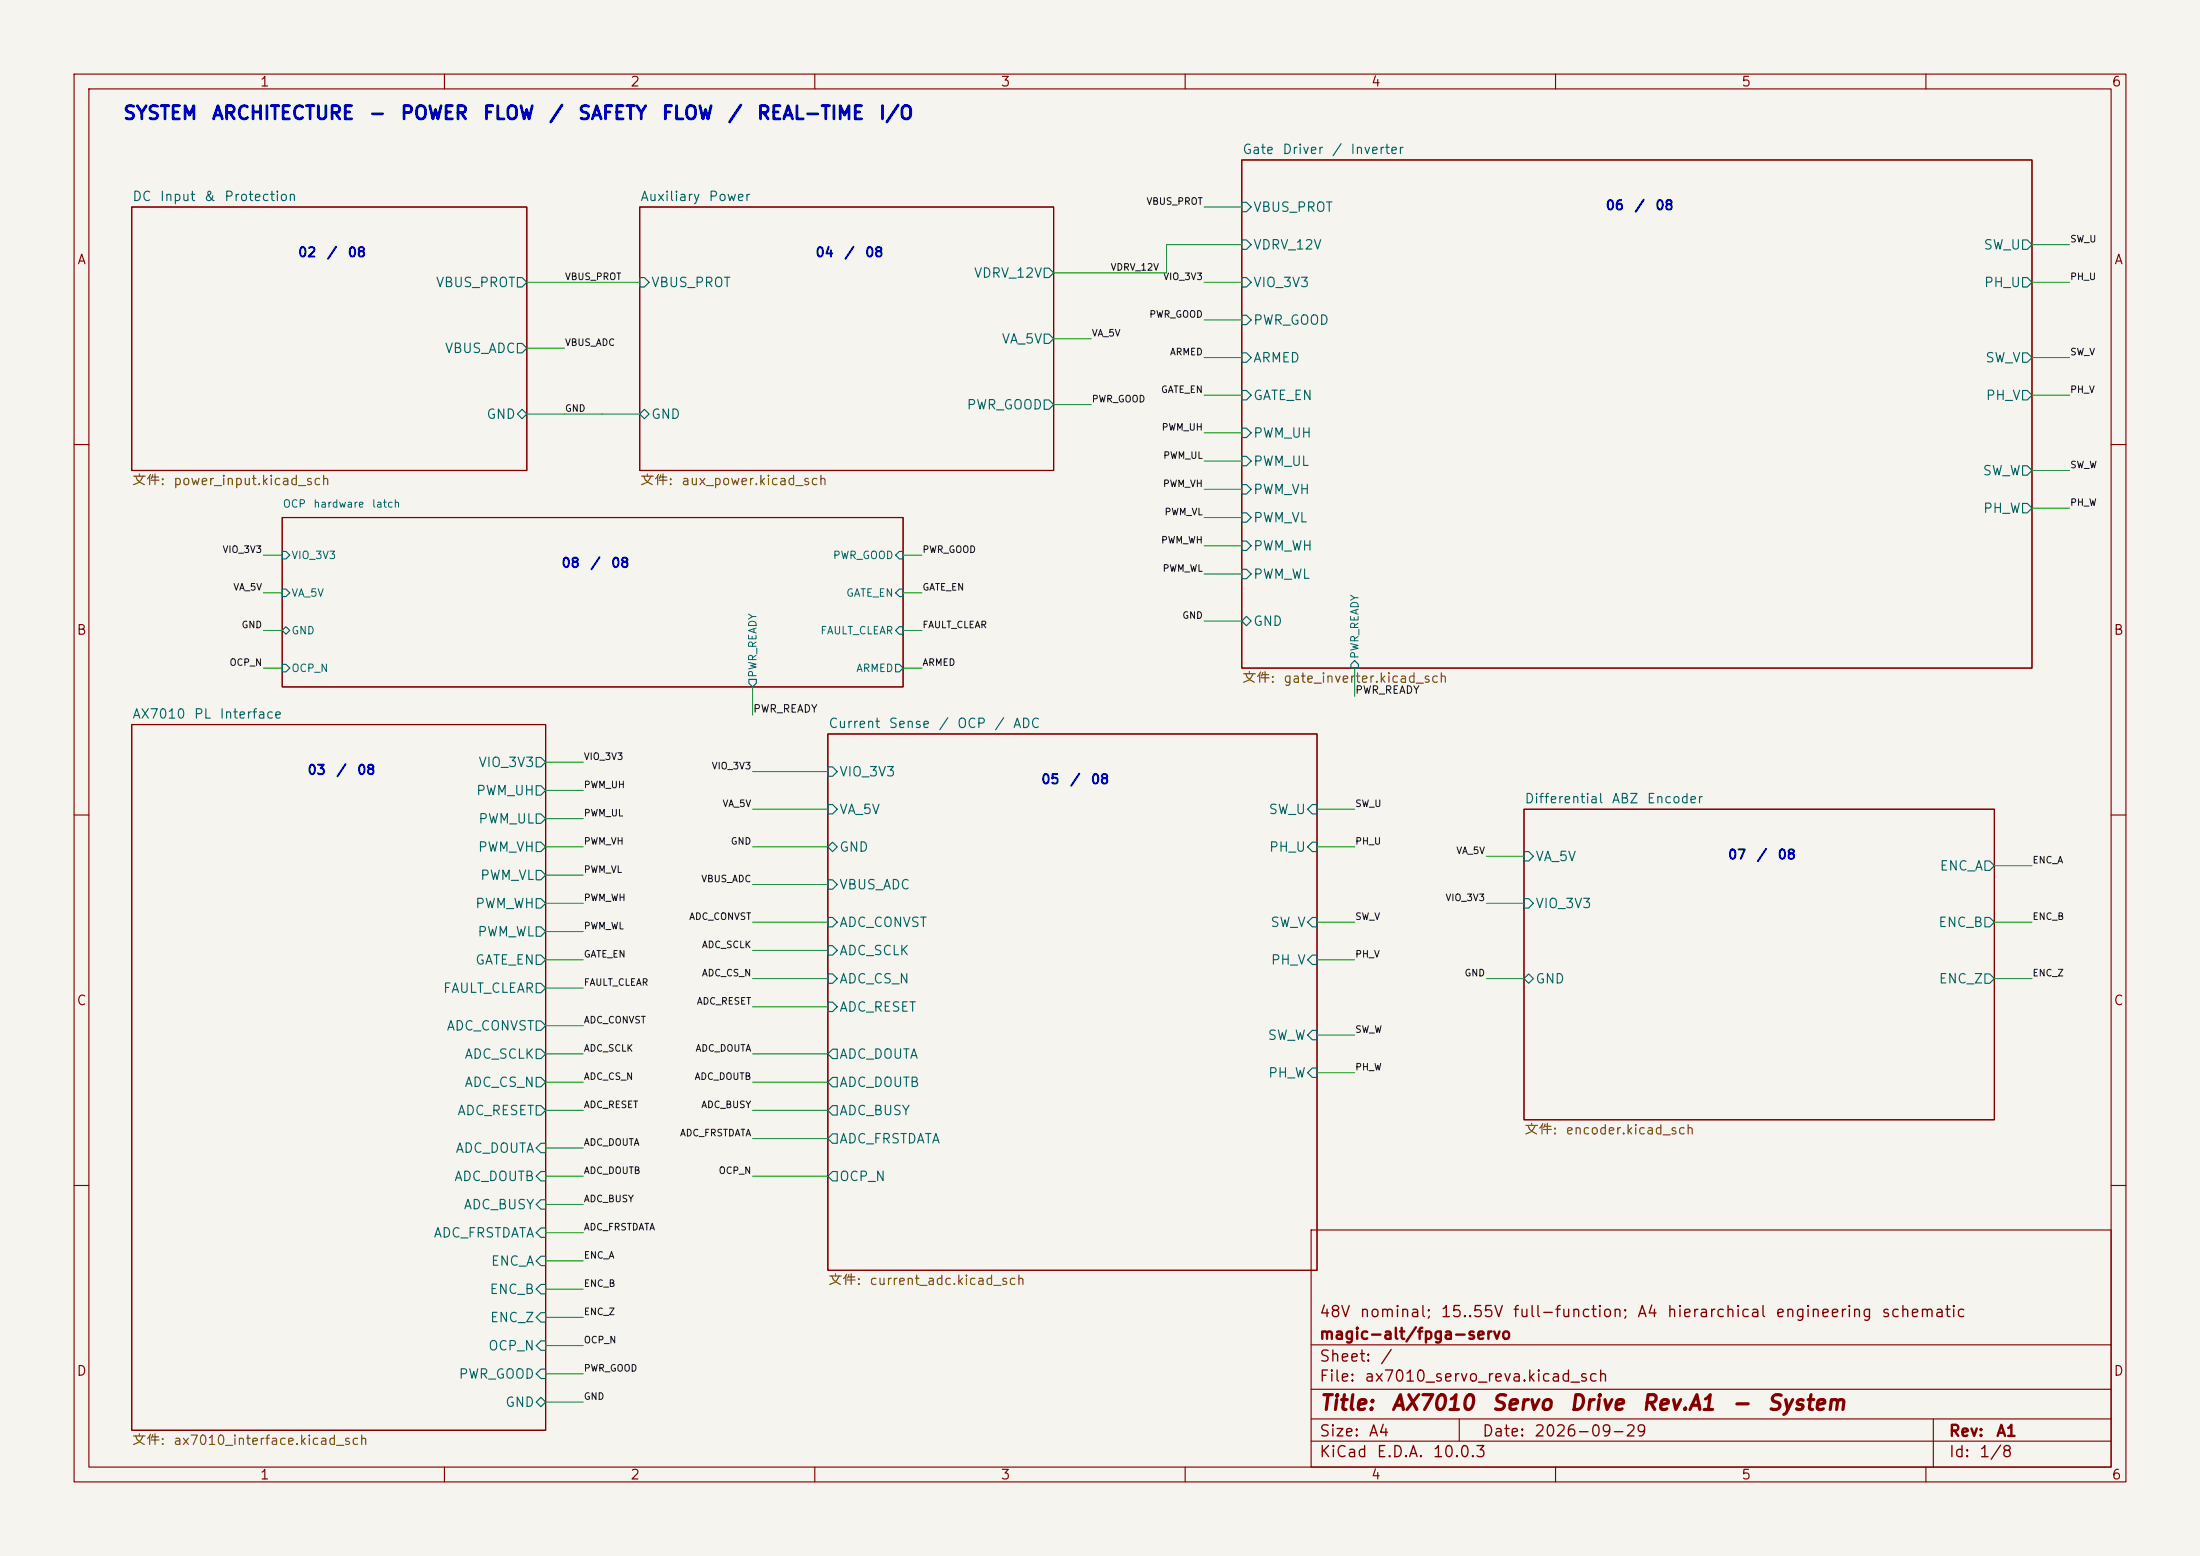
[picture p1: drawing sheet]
(kicad_sch
 (version 20260306)
 (generator "eeschema")
 (generator_version "10.0")
 (paper "A4")
 (title_block
  (title "AX7010 Servo Drive Rev.A1 - System")
  (date "2026-09-29")
  (rev "A1")
  (company "magic-alt/fpga-servo")
  (comment 1 "48V nominal; 15..55V full-function; A4 hierarchical engineering schematic"))
 (lib_symbols)
 (text "SYSTEM ARCHITECTURE - POWER FLOW / SAFETY FLOW / REAL-TIME I/O"
  (exclude_from_sim no)
  (at 16.51 16.51 0)
  (effects (font (size 1.778 1.778) (thickness 0.3556)
    (bold yes)) (justify left bottom)))

 (wire
  (pts (xy 111.76 158.75) (xy 101.6 158.75))
  (stroke (width 0) (type default)))
 (wire
  (pts (xy 73.66 170.18) (xy 78.74 170.18))
  (stroke (width 0) (type default)))
 (wire
  (pts (xy 73.66 149.86) (xy 78.74 149.86))
  (stroke (width 0) (type default)))
 (wire
  (pts (xy 167.64 66.04) (xy 162.56 66.04))
  (stroke (width 0) (type default)))
 (wire
  (pts (xy 111.76 146.05) (xy 101.6 146.05))
  (stroke (width 0) (type default)))
 (wire
  (pts (xy 73.66 181.61) (xy 78.74 181.61))
  (stroke (width 0) (type default)))
 (wire
  (pts (xy 269.24 116.84) (xy 274.32 116.84))
  (stroke (width 0) (type default)))
 (wire
  (pts (xy 177.8 144.78) (xy 182.88 144.78))
  (stroke (width 0) (type default)))
 (wire
  (pts (xy 73.66 166.37) (xy 78.74 166.37))
  (stroke (width 0) (type default)))
 (wire
  (pts (xy 73.66 158.75) (xy 78.74 158.75))
  (stroke (width 0) (type default)))
 (wire
  (pts (xy 269.24 132.08) (xy 274.32 132.08))
  (stroke (width 0) (type default)))
 (wire
  (pts (xy 71.12 38.1) (xy 86.36 38.1))
  (stroke (width 0) (type default)))
 (wire
  (pts (xy 111.76 128.27) (xy 101.6 128.27))
  (stroke (width 0) (type default)))
 (wire
  (pts (xy 111.76 124.46) (xy 101.6 124.46))
  (stroke (width 0) (type default)))
 (wire
  (pts (xy 167.64 38.1) (xy 162.56 38.1))
  (stroke (width 0) (type default)))
 (wire
  (pts (xy 167.64 53.34) (xy 162.56 53.34))
  (stroke (width 0) (type default)))
 (wire
  (pts (xy 274.32 53.34) (xy 279.4 53.34))
  (stroke (width 0) (type default)))
 (wire
  (pts (xy 205.74 115.57) (xy 200.66 115.57))
  (stroke (width 0) (type default)))
 (wire
  (pts (xy 73.66 125.73) (xy 78.74 125.73))
  (stroke (width 0) (type default)))
 (wire
  (pts (xy 71.12 55.88) (xy 76.2 55.88))
  (stroke (width 0) (type default)))
 (wire
  (pts (xy 111.76 135.89) (xy 101.6 135.89))
  (stroke (width 0) (type default)))
 (wire
  (pts (xy 71.12 46.99) (xy 76.2 46.99))
  (stroke (width 0) (type default)))
 (wire
  (pts (xy 274.32 68.58) (xy 279.4 68.58))
  (stroke (width 0) (type default)))
 (wire
  (pts (xy 157.48 33.02) (xy 167.64 33.02))
  (stroke (width 0) (type default)))
 (wire
  (pts (xy 167.64 27.94) (xy 162.56 27.94))
  (stroke (width 0) (type default)))
 (wire
  (pts (xy 73.66 162.56) (xy 78.74 162.56))
  (stroke (width 0) (type default)))
 (wire
  (pts (xy 111.76 132.08) (xy 101.6 132.08))
  (stroke (width 0) (type default)))
 (wire
  (pts (xy 167.64 77.47) (xy 162.56 77.47))
  (stroke (width 0) (type default)))
 (wire
  (pts (xy 167.64 83.82) (xy 162.56 83.82))
  (stroke (width 0) (type default)))
 (wire
  (pts (xy 274.32 38.1) (xy 279.4 38.1))
  (stroke (width 0) (type default)))
 (wire
  (pts (xy 177.8 139.7) (xy 182.88 139.7))
  (stroke (width 0) (type default)))
 (wire
  (pts (xy 167.64 48.26) (xy 162.56 48.26))
  (stroke (width 0) (type default)))
 (wire
  (pts (xy 167.64 62.23) (xy 162.56 62.23))
  (stroke (width 0) (type default)))
 (wire
  (pts (xy 111.76 142.24) (xy 101.6 142.24))
  (stroke (width 0) (type default)))
 (wire
  (pts (xy 177.8 124.46) (xy 182.88 124.46))
  (stroke (width 0) (type default)))
 (wire
  (pts (xy 111.76 109.22) (xy 101.6 109.22))
  (stroke (width 0) (type default)))
 (wire
  (pts (xy 142.24 36.83) (xy 157.48 36.83))
  (stroke (width 0) (type default)))
 (wire
  (pts (xy 167.64 73.66) (xy 162.56 73.66))
  (stroke (width 0) (type default)))
 (wire
  (pts (xy 274.32 48.26) (xy 279.4 48.26))
  (stroke (width 0) (type default)))
 (wire
  (pts (xy 167.64 43.18) (xy 162.56 43.18))
  (stroke (width 0) (type default)))
 (wire
  (pts (xy 73.66 129.54) (xy 78.74 129.54))
  (stroke (width 0) (type default)))
 (wire
  (pts (xy 73.66 173.99) (xy 78.74 173.99))
  (stroke (width 0) (type default)))
 (wire
  (pts (xy 73.66 177.8) (xy 78.74 177.8))
  (stroke (width 0) (type default)))
 (wire
  (pts (xy 73.66 121.92) (xy 78.74 121.92))
  (stroke (width 0) (type default)))
 (wire
  (pts (xy 111.76 104.14) (xy 101.6 104.14))
  (stroke (width 0) (type default)))
 (wire
  (pts (xy 73.66 142.24) (xy 78.74 142.24))
  (stroke (width 0) (type default)))
 (wire
  (pts (xy 177.8 109.22) (xy 182.88 109.22))
  (stroke (width 0) (type default)))
 (wire
  (pts (xy 205.74 121.92) (xy 200.66 121.92))
  (stroke (width 0) (type default)))
 (wire
  (pts (xy 167.64 58.42) (xy 162.56 58.42))
  (stroke (width 0) (type default)))
 (wire
  (pts (xy 167.64 69.85) (xy 162.56 69.85))
  (stroke (width 0) (type default)))
 (wire
  (pts (xy 111.76 149.86) (xy 101.6 149.86))
  (stroke (width 0) (type default)))
 (wire
  (pts (xy 111.76 114.3) (xy 101.6 114.3))
  (stroke (width 0) (type default)))
 (wire
  (pts (xy 73.66 118.11) (xy 78.74 118.11))
  (stroke (width 0) (type default)))
 (wire
  (pts (xy 142.24 45.72) (xy 147.32 45.72))
  (stroke (width 0) (type default)))
 (wire
  (pts (xy 177.8 129.54) (xy 182.88 129.54))
  (stroke (width 0) (type default)))
 (wire
  (pts (xy 274.32 63.5) (xy 279.4 63.5))
  (stroke (width 0) (type default)))
 (wire
  (pts (xy 157.48 36.83) (xy 157.48 33.02))
  (stroke (width 0) (type default)))
 (wire
  (pts (xy 111.76 119.38) (xy 101.6 119.38))
  (stroke (width 0) (type default)))
 (wire
  (pts (xy 274.32 33.02) (xy 279.4 33.02))
  (stroke (width 0) (type default)))
 (wire
  (pts (xy 73.66 114.3) (xy 78.74 114.3))
  (stroke (width 0) (type default)))
 (wire
  (pts (xy 73.66 146.05) (xy 78.74 146.05))
  (stroke (width 0) (type default)))
 (wire
  (pts (xy 73.66 185.42) (xy 78.74 185.42))
  (stroke (width 0) (type default)))
 (wire
  (pts (xy 73.66 138.43) (xy 78.74 138.43))
  (stroke (width 0) (type default)))
 (wire
  (pts (xy 73.66 106.68) (xy 78.74 106.68))
  (stroke (width 0) (type default)))
 (wire
  (pts (xy 205.74 132.08) (xy 200.66 132.08))
  (stroke (width 0) (type default)))
 (wire
  (pts (xy 111.76 153.67) (xy 101.6 153.67))
  (stroke (width 0) (type default)))
 (wire
  (pts (xy 177.8 114.3) (xy 182.88 114.3))
  (stroke (width 0) (type default)))
 (wire
  (pts (xy 73.66 110.49) (xy 78.74 110.49))
  (stroke (width 0) (type default)))
 (wire
  (pts (xy 73.66 189.23) (xy 78.74 189.23))
  (stroke (width 0) (type default)))
 (wire
  (pts (xy 142.24 54.61) (xy 147.32 54.61))
  (stroke (width 0) (type default)))
 (wire
  (pts (xy 86.36 55.88) (xy 81.28 55.88))
  (stroke (width 0) (type default)))
 (wire
  (pts (xy 269.24 124.46) (xy 274.32 124.46))
  (stroke (width 0) (type default)))
 (wire
  (pts (xy 73.66 102.87) (xy 78.74 102.87))
  (stroke (width 0) (type default)))
 (wire
  (pts (xy 73.66 154.94) (xy 78.74 154.94))
  (stroke (width 0) (type default)))
 (label "ENC_B"
  (at 78.74 173.99 0)
  (effects (font (size 0.9 0.9)) (justify left bottom)))
 (label "ADC_SCLK"
  (at 101.6 128.27 0)
  (effects (font (size 0.9 0.9)) (justify right bottom)))
 (label "PWM_VH"
  (at 78.74 114.3 0)
  (effects (font (size 0.9 0.9)) (justify left bottom)))
 (label "SW_V"
  (at 279.4 48.26 0)
  (effects (font (size 0.9 0.9)) (justify left bottom)))
 (label "GND"
  (at 76.2 55.88 0)
  (effects (font (size 0.9 0.9)) (justify left bottom)))
 (label "GND"
  (at 200.66 132.08 0)
  (effects (font (size 0.9 0.9)) (justify right bottom)))
 (label "ADC_CONVST"
  (at 101.6 124.46 0)
  (effects (font (size 0.9 0.9)) (justify right bottom)))
 (label "ENC_B"
  (at 274.32 124.46 0)
  (effects (font (size 0.9 0.9)) (justify left bottom)))
 (label "GATE_EN"
  (at 78.74 129.54 0)
  (effects (font (size 0.9 0.9)) (justify left bottom)))
 (label "ENC_A"
  (at 78.74 170.18 0)
  (effects (font (size 0.9 0.9)) (justify left bottom)))
 (label "PWR_GOOD"
  (at 78.74 185.42 0)
  (effects (font (size 0.9 0.9)) (justify left bottom)))
 (label "VDRV_12V"
  (at 149.86 36.83 0)
  (effects (font (size 0.9 0.9)) (justify left bottom)))
 (label "SW_V"
  (at 182.88 124.46 0)
  (effects (font (size 0.9 0.9)) (justify left bottom)))
 (label "PH_V"
  (at 182.88 129.54 0)
  (effects (font (size 0.9 0.9)) (justify left bottom)))
 (label "SW_U"
  (at 182.88 109.22 0)
  (effects (font (size 0.9 0.9)) (justify left bottom)))
 (label "VBUS_PROT"
  (at 162.56 27.94 0)
  (effects (font (size 0.9 0.9)) (justify right bottom)))
 (label "PH_W"
  (at 182.88 144.78 0)
  (effects (font (size 0.9 0.9)) (justify left bottom)))
 (label "ENC_Z"
  (at 274.32 132.08 0)
  (effects (font (size 0.9 0.9)) (justify left bottom)))
 (label "PWM_VH"
  (at 162.56 66.04 0)
  (effects (font (size 0.9 0.9)) (justify right bottom)))
 (label "ADC_RESET"
  (at 101.6 135.89 0)
  (effects (font (size 0.9 0.9)) (justify right bottom)))
 (label "OCP_N"
  (at 101.6 158.75 0)
  (effects (font (size 0.9 0.9)) (justify right bottom)))
 (label "GATE_EN"
  (at 162.56 53.34 0)
  (effects (font (size 0.9 0.9)) (justify right bottom)))
 (label "ADC_DOUTB"
  (at 101.6 146.05 0)
  (effects (font (size 0.9 0.9)) (justify right bottom)))
 (label "PWM_UL"
  (at 78.74 110.49 0)
  (effects (font (size 0.9 0.9)) (justify left bottom)))
 (label "VIO_3V3"
  (at 101.6 104.14 0)
  (effects (font (size 0.9 0.9)) (justify right bottom)))
 (label "ADC_DOUTB"
  (at 78.74 158.75 0)
  (effects (font (size 0.9 0.9)) (justify left bottom)))
 (label "ADC_CS_N"
  (at 101.6 132.08 0)
  (effects (font (size 0.9 0.9)) (justify right bottom)))
 (label "VBUS_PROT"
  (at 76.2 38.1 0)
  (effects (font (size 0.9 0.9)) (justify left bottom)))
 (label "PWM_UL"
  (at 162.56 62.23 0)
  (effects (font (size 0.9 0.9)) (justify right bottom)))
 (label "PWM_WL"
  (at 78.74 125.73 0)
  (effects (font (size 0.9 0.9)) (justify left bottom)))
 (label "PWM_WL"
  (at 162.56 77.47 0)
  (effects (font (size 0.9 0.9)) (justify right bottom)))
 (label "VA_5V"
  (at 200.66 115.57 0)
  (effects (font (size 0.9 0.9)) (justify right bottom)))
 (label "VBUS_ADC"
  (at 101.6 119.38 0)
  (effects (font (size 0.9 0.9)) (justify right bottom)))
 (label "PWR_GOOD"
  (at 147.32 54.61 0)
  (effects (font (size 0.9 0.9)) (justify left bottom)))
 (label "ADC_FRSTDATA"
  (at 101.6 153.67 0)
  (effects (font (size 0.9 0.9)) (justify right bottom)))
 (label "ADC_FRSTDATA"
  (at 78.74 166.37 0)
  (effects (font (size 0.9 0.9)) (justify left bottom)))
 (label "VA_5V"
  (at 101.6 109.22 0)
  (effects (font (size 0.9 0.9)) (justify right bottom)))
 (label "OCP_N"
  (at 78.74 181.61 0)
  (effects (font (size 0.9 0.9)) (justify left bottom)))
 (label "ADC_CS_N"
  (at 78.74 146.05 0)
  (effects (font (size 0.9 0.9)) (justify left bottom)))
 (label "ADC_DOUTA"
  (at 78.74 154.94 0)
  (effects (font (size 0.9 0.9)) (justify left bottom)))
 (label "SW_U"
  (at 279.4 33.02 0)
  (effects (font (size 0.9 0.9)) (justify left bottom)))
 (label "ADC_SCLK"
  (at 78.74 142.24 0)
  (effects (font (size 0.9 0.9)) (justify left bottom)))
 (label "VIO_3V3"
  (at 200.66 121.92 0)
  (effects (font (size 0.9 0.9)) (justify right bottom)))
 (label "PWM_WH"
  (at 78.74 121.92 0)
  (effects (font (size 0.9 0.9)) (justify left bottom)))
 (label "PH_W"
  (at 279.4 68.58 0)
  (effects (font (size 0.9 0.9)) (justify left bottom)))
 (label "GND"
  (at 78.74 189.23 0)
  (effects (font (size 0.9 0.9)) (justify left bottom)))
 (label "ENC_Z"
  (at 78.74 177.8 0)
  (effects (font (size 0.9 0.9)) (justify left bottom)))
 (label "PWR_GOOD"
  (at 162.56 43.18 0)
  (effects (font (size 0.9 0.9)) (justify right bottom)))
 (label "GND"
  (at 101.6 114.3 0)
  (effects (font (size 0.9 0.9)) (justify right bottom)))
 (label "ADC_BUSY"
  (at 78.74 162.56 0)
  (effects (font (size 0.9 0.9)) (justify left bottom)))
 (label "PWM_WH"
  (at 162.56 73.66 0)
  (effects (font (size 0.9 0.9)) (justify right bottom)))
 (label "ADC_CONVST"
  (at 78.74 138.43 0)
  (effects (font (size 0.9 0.9)) (justify left bottom)))
 (label "ADC_BUSY"
  (at 101.6 149.86 0)
  (effects (font (size 0.9 0.9)) (justify right bottom)))

 (label "VIO_3V3"
  (at 78.74 102.87 0)
  (effects (font (size 0.9 0.9)) (justify left bottom)))
 (label "VBUS_ADC"
  (at 76.2 46.99 0)
  (effects (font (size 0.9 0.9)) (justify left bottom)))
 (label "PWM_UH"
  (at 78.74 106.68 0)
  (effects (font (size 0.9 0.9)) (justify left bottom)))
 (label "ARMED"
  (at 162.56 48.26 0)
  (effects (font (size 0.9 0.9)) (justify right bottom)))
 (label "SW_W"
  (at 182.88 139.7 0)
  (effects (font (size 0.9 0.9)) (justify left bottom)))
 (label "ENC_A"
  (at 274.32 116.84 0)
  (effects (font (size 0.9 0.9)) (justify left bottom)))
 (label "PWM_VL"
  (at 162.56 69.85 0)
  (effects (font (size 0.9 0.9)) (justify right bottom)))
 (label "PWM_VL"
  (at 78.74 118.11 0)
  (effects (font (size 0.9 0.9)) (justify left bottom)))
 (label "PH_U"
  (at 279.4 38.1 0)
  (effects (font (size 0.9 0.9)) (justify left bottom)))
 (label "SW_W"
  (at 279.4 63.5 0)
  (effects (font (size 0.9 0.9)) (justify left bottom)))
 (label "GND"
  (at 162.56 83.82 0)
  (effects (font (size 0.9 0.9)) (justify right bottom)))
 (label "PH_U"
  (at 182.88 114.3 0)
  (effects (font (size 0.9 0.9)) (justify left bottom)))
 (label "VIO_3V3"
  (at 162.56 38.1 0)
  (effects (font (size 0.9 0.9)) (justify right bottom)))
 (label "ADC_RESET"
  (at 78.74 149.86 0)
  (effects (font (size 0.9 0.9)) (justify left bottom)))
 (label "PWM_UH"
  (at 162.56 58.42 0)
  (effects (font (size 0.9 0.9)) (justify right bottom)))
 (label "VA_5V"
  (at 147.32 45.72 0)
  (effects (font (size 0.9 0.9)) (justify left bottom)))
 (label "ADC_DOUTA"
  (at 101.6 142.24 0)
  (effects (font (size 0.9 0.9)) (justify right bottom)))
 (label "PH_V"
  (at 279.4 53.34 0)
  (effects (font (size 0.9 0.9)) (justify left bottom)))
 (sheet
  (at 17.78 27.94)
  (size 53.34 35.56)
  (exclude_from_sim no)
  (in_bom yes)
  (on_board yes)
  (dnp no)
  (fields_autoplaced yes)
  (stroke (width 0) (type solid))
  (fill (color 0 0 0 0))
  (property "Sheetname" "DC Input & Protection" (at 17.78 27.2284 0) (show_name no) (do_not_autoplace no) (effects (font (size 1.27 1.27)) (justify left bottom)))
  (property "Sheetfile" "power_input.kicad_sch" (at 17.78 64.0846 0) (show_name no) (do_not_autoplace no) (effects (font (size 1.27 1.27)) (justify left top)))
  (pin "VBUS_PROT" output (at 71.12 38.1 0) (effects (font (size 1.27 1.27)) (justify right)))
  (pin "VBUS_ADC" output (at 71.12 46.99 0) (effects (font (size 1.27 1.27)) (justify right)))
  (pin "GND" bidirectional (at 71.12 55.88 0) (effects (font (size 1.27 1.27)) (justify right))))
 (sheet
  (at 86.36 27.94)
  (size 55.88 35.56)
  (exclude_from_sim no)
  (in_bom yes)
  (on_board yes)
  (dnp no)
  (fields_autoplaced yes)
  (stroke (width 0) (type solid))
  (fill (color 0 0 0 0))
  (property "Sheetname" "Auxiliary Power" (at 86.36 27.2284 0) (show_name no) (do_not_autoplace no) (effects (font (size 1.27 1.27)) (justify left bottom)))
  (property "Sheetfile" "aux_power.kicad_sch" (at 86.36 64.0846 0) (show_name no) (do_not_autoplace no) (effects (font (size 1.27 1.27)) (justify left top)))
  (pin "VBUS_PROT" input (at 86.36 38.1 180) (effects (font (size 1.27 1.27)) (justify left)))
  (pin "GND" bidirectional (at 86.36 55.88 180) (effects (font (size 1.27 1.27)) (justify left)))
  (pin "VDRV_12V" output (at 142.24 36.83 0) (effects (font (size 1.27 1.27)) (justify right)))
  (pin "VA_5V" output (at 142.24 45.72 0) (effects (font (size 1.27 1.27)) (justify right)))
  (pin "PWR_GOOD" output (at 142.24 54.61 0) (effects (font (size 1.27 1.27)) (justify right))))
 (sheet
  (at 167.64 21.59)
  (size 106.68 68.58)
  (exclude_from_sim no)
  (in_bom yes)
  (on_board yes)
  (dnp no)
  (fields_autoplaced yes)
  (stroke (width 0) (type solid))
  (fill (color 0 0 0 0))
  (property "Sheetname" "Gate Driver / Inverter" (at 167.64 20.8784 0) (show_name no) (do_not_autoplace no) (effects (font (size 1.27 1.27)) (justify left bottom)))
  (property "Sheetfile" "gate_inverter.kicad_sch" (at 167.64 90.7546 0) (show_name no) (do_not_autoplace no) (effects (font (size 1.27 1.27)) (justify left top)))
  (pin "VBUS_PROT" input (at 167.64 27.94 180) (effects (font (size 1.27 1.27)) (justify left)))
  (pin "VDRV_12V" input (at 167.64 33.02 180) (effects (font (size 1.27 1.27)) (justify left)))
  (pin "VIO_3V3" input (at 167.64 38.1 180) (effects (font (size 1.27 1.27)) (justify left)))
  (pin "PWR_GOOD" input (at 167.64 43.18 180) (effects (font (size 1.27 1.27)) (justify left)))
  (pin "ARMED" input (at 167.64 48.26 180) (effects (font (size 1.27 1.27)) (justify left)))
  (pin "GATE_EN" input (at 167.64 53.34 180) (effects (font (size 1.27 1.27)) (justify left)))
  (pin "PWM_UH" input (at 167.64 58.42 180) (effects (font (size 1.27 1.27)) (justify left)))
  (pin "PWM_UL" input (at 167.64 62.23 180) (effects (font (size 1.27 1.27)) (justify left)))
  (pin "PWM_VH" input (at 167.64 66.04 180) (effects (font (size 1.27 1.27)) (justify left)))
  (pin "PWM_VL" input (at 167.64 69.85 180) (effects (font (size 1.27 1.27)) (justify left)))
  (pin "PWM_WH" input (at 167.64 73.66 180) (effects (font (size 1.27 1.27)) (justify left)))
  (pin "PWM_WL" input (at 167.64 77.47 180) (effects (font (size 1.27 1.27)) (justify left)))
  (pin "GND" bidirectional (at 167.64 83.82 180) (effects (font (size 1.27 1.27)) (justify left)))
  (pin "SW_U" output (at 274.32 33.02 0) (effects (font (size 1.27 1.27)) (justify right)))
  (pin "PH_U" output (at 274.32 38.1 0) (effects (font (size 1.27 1.27)) (justify right)))
  (pin "SW_V" output (at 274.32 48.26 0) (effects (font (size 1.27 1.27)) (justify right)))
  (pin "PH_V" output (at 274.32 53.34 0) (effects (font (size 1.27 1.27)) (justify right)))
  (pin "SW_W" output (at 274.32 63.5 0) (effects (font (size 1.27 1.27)) (justify right)))
  (pin "PH_W" output (at 274.32 68.58 0) (effects (font (size 1.27 1.27)) (justify right)))
  (pin "PWR_READY" input (at 182.88 90.17 270) (effects (font (size 1.016 1.016)) (justify left))))
 (sheet
  (at 17.78 97.79)
  (size 55.88 95.25)
  (exclude_from_sim no)
  (in_bom yes)
  (on_board yes)
  (dnp no)
  (fields_autoplaced yes)
  (stroke (width 0) (type solid))
  (fill (color 0 0 0 0))
  (property "Sheetname" "AX7010 PL Interface" (at 17.78 97.0784 0) (show_name no) (do_not_autoplace no) (effects (font (size 1.27 1.27)) (justify left bottom)))
  (property "Sheetfile" "ax7010_interface.kicad_sch" (at 17.78 193.6246 0) (show_name no) (do_not_autoplace no) (effects (font (size 1.27 1.27)) (justify left top)))
  (pin "VIO_3V3" output (at 73.66 102.87 0) (effects (font (size 1.27 1.27)) (justify right)))
  (pin "PWM_UH" output (at 73.66 106.68 0) (effects (font (size 1.27 1.27)) (justify right)))
  (pin "PWM_UL" output (at 73.66 110.49 0) (effects (font (size 1.27 1.27)) (justify right)))
  (pin "PWM_VH" output (at 73.66 114.3 0) (effects (font (size 1.27 1.27)) (justify right)))
  (pin "PWM_VL" output (at 73.66 118.11 0) (effects (font (size 1.27 1.27)) (justify right)))
  (pin "PWM_WH" output (at 73.66 121.92 0) (effects (font (size 1.27 1.27)) (justify right)))
  (pin "PWM_WL" output (at 73.66 125.73 0) (effects (font (size 1.27 1.27)) (justify right)))
  (pin "GATE_EN" output (at 73.66 129.54 0) (effects (font (size 1.27 1.27)) (justify right)))
  (pin "FAULT_CLEAR" output (at 73.66 133.35 0) (effects (font (size 1.27 1.27)) (justify right)))
  (pin "ADC_CONVST" output (at 73.66 138.43 0) (effects (font (size 1.27 1.27)) (justify right)))
  (pin "ADC_SCLK" output (at 73.66 142.24 0) (effects (font (size 1.27 1.27)) (justify right)))
  (pin "ADC_CS_N" output (at 73.66 146.05 0) (effects (font (size 1.27 1.27)) (justify right)))
  (pin "ADC_RESET" output (at 73.66 149.86 0) (effects (font (size 1.27 1.27)) (justify right)))
  (pin "ADC_DOUTA" input (at 73.66 154.94 0) (effects (font (size 1.27 1.27)) (justify right)))
  (pin "ADC_DOUTB" input (at 73.66 158.75 0) (effects (font (size 1.27 1.27)) (justify right)))
  (pin "ADC_BUSY" input (at 73.66 162.56 0) (effects (font (size 1.27 1.27)) (justify right)))
  (pin "ADC_FRSTDATA" input (at 73.66 166.37 0) (effects (font (size 1.27 1.27)) (justify right)))
  (pin "ENC_A" input (at 73.66 170.18 0) (effects (font (size 1.27 1.27)) (justify right)))
  (pin "ENC_B" input (at 73.66 173.99 0) (effects (font (size 1.27 1.27)) (justify right)))
  (pin "ENC_Z" input (at 73.66 177.8 0) (effects (font (size 1.27 1.27)) (justify right)))
  (pin "OCP_N" input (at 73.66 181.61 0) (effects (font (size 1.27 1.27)) (justify right)))
  (pin "PWR_GOOD" input (at 73.66 185.42 0) (effects (font (size 1.27 1.27)) (justify right)))
  (pin "GND" bidirectional (at 73.66 189.23 0) (effects (font (size 1.27 1.27)) (justify right))))
 (sheet
  (at 111.76 99.06)
  (size 66.04 72.39)
  (exclude_from_sim no)
  (in_bom yes)
  (on_board yes)
  (dnp no)
  (fields_autoplaced yes)
  (stroke (width 0) (type solid))
  (fill (color 0 0 0 0))
  (property "Sheetname" "Current Sense / OCP / ADC" (at 111.76 98.3484 0) (show_name no) (do_not_autoplace no) (effects (font (size 1.27 1.27)) (justify left bottom)))
  (property "Sheetfile" "current_adc.kicad_sch" (at 111.76 172.0346 0) (show_name no) (do_not_autoplace no) (effects (font (size 1.27 1.27)) (justify left top)))
  (pin "VIO_3V3" input (at 111.76 104.14 180) (effects (font (size 1.27 1.27)) (justify left)))
  (pin "VA_5V" input (at 111.76 109.22 180) (effects (font (size 1.27 1.27)) (justify left)))
  (pin "GND" bidirectional (at 111.76 114.3 180) (effects (font (size 1.27 1.27)) (justify left)))
  (pin "VBUS_ADC" input (at 111.76 119.38 180) (effects (font (size 1.27 1.27)) (justify left)))
  (pin "ADC_CONVST" input (at 111.76 124.46 180) (effects (font (size 1.27 1.27)) (justify left)))
  (pin "ADC_SCLK" input (at 111.76 128.27 180) (effects (font (size 1.27 1.27)) (justify left)))
  (pin "ADC_CS_N" input (at 111.76 132.08 180) (effects (font (size 1.27 1.27)) (justify left)))
  (pin "ADC_RESET" input (at 111.76 135.89 180) (effects (font (size 1.27 1.27)) (justify left)))
  (pin "ADC_DOUTA" output (at 111.76 142.24 180) (effects (font (size 1.27 1.27)) (justify left)))
  (pin "ADC_DOUTB" output (at 111.76 146.05 180) (effects (font (size 1.27 1.27)) (justify left)))
  (pin "ADC_BUSY" output (at 111.76 149.86 180) (effects (font (size 1.27 1.27)) (justify left)))
  (pin "ADC_FRSTDATA" output (at 111.76 153.67 180) (effects (font (size 1.27 1.27)) (justify left)))
  (pin "OCP_N" output (at 111.76 158.75 180) (effects (font (size 1.27 1.27)) (justify left)))
  (pin "SW_U" input (at 177.8 109.22 0) (effects (font (size 1.27 1.27)) (justify right)))
  (pin "PH_U" input (at 177.8 114.3 0) (effects (font (size 1.27 1.27)) (justify right)))
  (pin "SW_V" input (at 177.8 124.46 0) (effects (font (size 1.27 1.27)) (justify right)))
  (pin "PH_V" input (at 177.8 129.54 0) (effects (font (size 1.27 1.27)) (justify right)))
  (pin "SW_W" input (at 177.8 139.7 0) (effects (font (size 1.27 1.27)) (justify right)))
  (pin "PH_W" input (at 177.8 144.78 0) (effects (font (size 1.27 1.27)) (justify right))))
 (sheet
  (at 205.74 109.22)
  (size 63.5 41.91)
  (exclude_from_sim no)
  (in_bom yes)
  (on_board yes)
  (dnp no)
  (fields_autoplaced yes)
  (stroke (width 0) (type solid))
  (fill (color 0 0 0 0))
  (property "Sheetname" "Differential ABZ Encoder" (at 205.74 108.5084 0) (show_name no) (do_not_autoplace no) (effects (font (size 1.27 1.27)) (justify left bottom)))
  (property "Sheetfile" "encoder.kicad_sch" (at 205.74 151.7146 0) (show_name no) (do_not_autoplace no) (effects (font (size 1.27 1.27)) (justify left top)))
  (pin "VA_5V" input (at 205.74 115.57 180) (effects (font (size 1.27 1.27)) (justify left)))
  (pin "VIO_3V3" input (at 205.74 121.92 180) (effects (font (size 1.27 1.27)) (justify left)))
  (pin "GND" bidirectional (at 205.74 132.08 180) (effects (font (size 1.27 1.27)) (justify left)))
  (pin "ENC_A" output (at 269.24 116.84 0) (effects (font (size 1.27 1.27)) (justify right)))
  (pin "ENC_B" output (at 269.24 124.46 0) (effects (font (size 1.27 1.27)) (justify right)))
  (pin "ENC_Z" output (at 269.24 132.08 0) (effects (font (size 1.27 1.27)) (justify right))))
 (sheet_instances
  (path ""
   (page "1")))
 (embedded_fonts no)

(sheet (at 38.1 69.85) (size 83.82 22.86) (stroke (width 0) (type solid)) (fill (color 0 0 0 0))(property "Sheetname" "OCP hardware latch" (at 38.1 68.58 0) (effects (font (size 1.016 1.016)) (justify left bottom)))(property "Sheetfile" "ocp_latch.kicad_sch" (at 38.1 93.98 0) (hide yes) (effects (font (size 1.016 1.016)) (justify left bottom)))(pin "VIO_3V3" input (at 38.1 74.93 180) (effects (font (size 1.016 1.016)) (justify left)))(pin "VA_5V" input (at 38.1 80.01 180) (effects (font (size 1.016 1.016)) (justify left)))(pin "GND" bidirectional (at 38.1 85.09 180) (effects (font (size 1.016 1.016)) (justify left)))(pin "OCP_N" input (at 38.1 90.17 180) (effects (font (size 1.016 1.016)) (justify left)))(pin "PWR_GOOD" input (at 121.92 74.93 0) (effects (font (size 1.016 1.016)) (justify right)))(pin "GATE_EN" input (at 121.92 80.01 0) (effects (font (size 1.016 1.016)) (justify right)))(pin "FAULT_CLEAR" input (at 121.92 85.09 0) (effects (font (size 1.016 1.016)) (justify right)))(pin "ARMED" output (at 121.92 90.17 0) (effects (font (size 1.016 1.016)) (justify right)))(pin "PWR_READY" output (at 101.6 92.71 270) (effects (font (size 1.016 1.016)) (justify left))))
(wire (pts (xy 73.66 133.35) (xy 78.74 133.35)) (stroke (width 0) (type default)))
(label "FAULT_CLEAR" (at 78.74 133.35 0) (effects (font (size 0.9 0.9)) (justify left bottom)))
(wire (pts (xy 38.1 74.93) (xy 35.56 74.93)) (stroke (width 0) (type default)))
(label "VIO_3V3" (at 35.56 74.93 0) (effects (font (size 0.9 0.9)) (justify right bottom)))
(wire (pts (xy 38.1 80.01) (xy 35.56 80.01)) (stroke (width 0) (type default)))
(label "VA_5V" (at 35.56 80.01 0) (effects (font (size 0.9 0.9)) (justify right bottom)))
(wire (pts (xy 38.1 85.09) (xy 35.56 85.09)) (stroke (width 0) (type default)))
(label "GND" (at 35.56 85.09 0) (effects (font (size 0.9 0.9)) (justify right bottom)))
(wire (pts (xy 38.1 90.17) (xy 35.56 90.17)) (stroke (width 0) (type default)))
(label "OCP_N" (at 35.56 90.17 0) (effects (font (size 0.9 0.9)) (justify right bottom)))
(wire (pts (xy 121.92 74.93) (xy 124.46000000000001 74.93)) (stroke (width 0) (type default)))
(label "PWR_GOOD" (at 124.46000000000001 74.93 0) (effects (font (size 0.9 0.9)) (justify left bottom)))
(wire (pts (xy 121.92 80.01) (xy 124.46000000000001 80.01)) (stroke (width 0) (type default)))
(label "GATE_EN" (at 124.46000000000001 80.01 0) (effects (font (size 0.9 0.9)) (justify left bottom)))
(wire (pts (xy 121.92 85.09) (xy 124.46000000000001 85.09)) (stroke (width 0) (type default)))
(label "FAULT_CLEAR" (at 124.46000000000001 85.09 0) (effects (font (size 0.9 0.9)) (justify left bottom)))
(wire (pts (xy 121.92 90.17) (xy 124.46000000000001 90.17)) (stroke (width 0) (type default)))
(label "ARMED" (at 124.46000000000001 90.17 0) (effects (font (size 0.9 0.9)) (justify left bottom)))

(wire (pts (xy 182.88 90.17) (xy 182.88 93.98)) (stroke (width 0) (type default)))
(label "PWR_READY" (at 182.88 93.98 0) (effects (font (size 1.016 1.016)) (justify left bottom)))
(wire (pts (xy 101.6 92.71) (xy 101.6 96.52)) (stroke (width 0) (type default)))
(label "PWR_READY" (at 101.6 96.52 0) (effects (font (size 1.016 1.016)) (justify left bottom)))


(wire (pts (xy 76.2 55.88) (xy 81.28 55.88)) (stroke (width 0) (type default)))

(text "02 / 08" (at 44.45 34.29 0) (effects (font (size 1.27 1.27) (bold yes))))
(text "04 / 08" (at 114.3 34.29 0) (effects (font (size 1.27 1.27) (bold yes))))
(text "06 / 08" (at 220.98 27.94 0) (effects (font (size 1.27 1.27) (bold yes))))
(text "03 / 08" (at 45.72 104.14 0) (effects (font (size 1.27 1.27) (bold yes))))
(text "05 / 08" (at 144.78 105.41 0) (effects (font (size 1.27 1.27) (bold yes))))
(text "07 / 08" (at 237.49 115.57 0) (effects (font (size 1.27 1.27) (bold yes))))
(text "08 / 08" (at 80.01 76.2 0) (effects (font (size 1.27 1.27) (bold yes)))))
